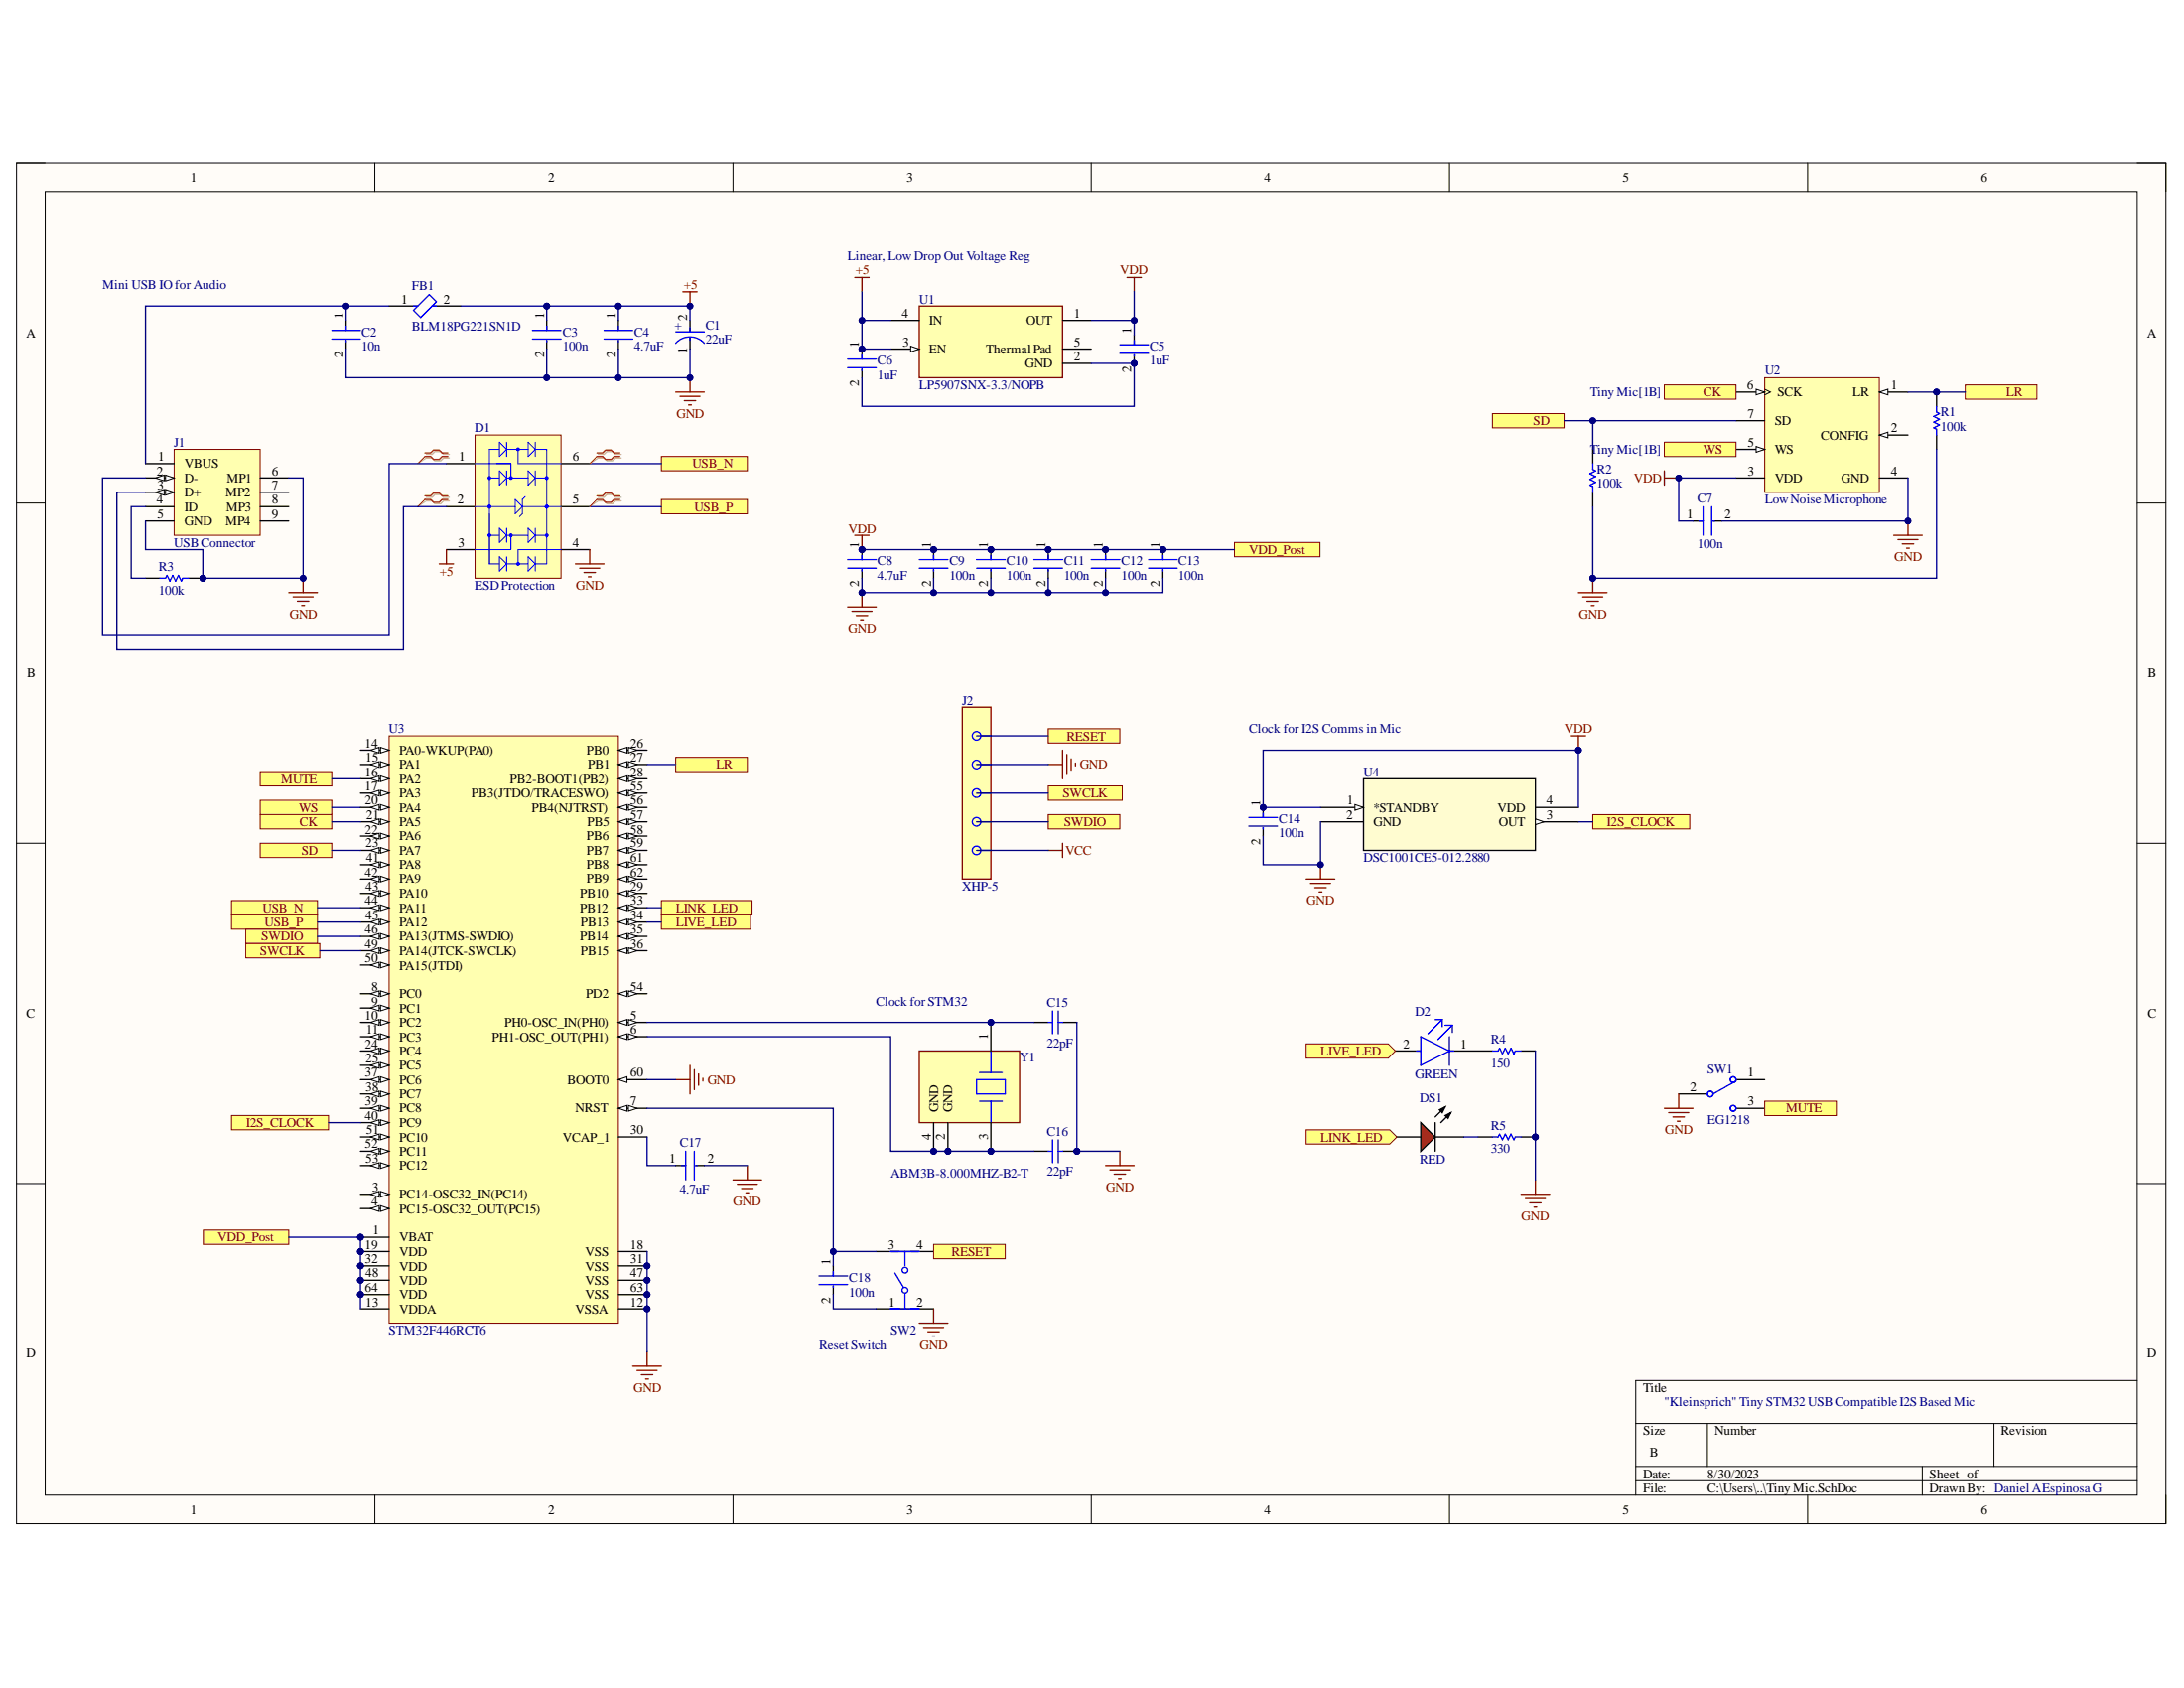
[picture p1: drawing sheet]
# Altium project Tiny Mic.PrjPcb
1 sheet, 36 parts. Net scope: flat (ports and power ports of the same name join across sheets).
Board file: Tiny Mic.PcbDoc

## Sheet Tiny Mic.SchDoc
size B; SheetNumber: 1; SheetTotal: 1; SPICEModelCacheUAEHSMRL: <root> / <DocumentId>UAEHSMRL</DocumentId> / </root>

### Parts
C1  22uF  [FP-TAJC-MFG]
C2  10n  [FP-C0805C-DN-MFG]
C3  100n  [FP-C1206C-EB-MFG]
C4  4.7uF  [FP-C1005-050-0_15-MFG]
C5  1uF  [FP-GRM15-0_1-MFG]
C6  1uF  [FP-GRM15-0_1-MFG]
C7  100n  [FP-C1206C-EB-MFG]
C8  4.7uF  [FP-C1005-050-0_15-MFG]
C9  100n  [FP-C1206C-EB-MFG]
C10  100n  [FP-C1206C-EB-MFG]
C11  100n  [FP-C1206C-EB-MFG]
C12  100n  [FP-C1206C-EB-MFG]
C13  100n  [FP-C1206C-EB-MFG]
C14  100n  [FP-C1206C-EB-MFG]
C15  22pF  [CAPC1005X55X25NL05T10]
C16  22pF  [CAPC1005X55X25NL05T10]
C17  4.7uF  [FP-C1005-050-0_15-MFG]
C18  100n  [FP-C1206C-EB-MFG]
D1  ESD Protection  [STM-SOT23-6L_V]
D2  GREEN  [FP-LTST-C190GKT-MFG]
DS1  RED  [AVAG-HSMX-C150_V]
FB1  BLM18PG221SN1D  [FP-BLM18-0_15-t0_8-IPC_B]
J1  USB Connector  [MOLX-67503-1020_V]
J2  XHP-5  [FP-XHP-5-MFG]
R1  100k  [RESC1609X55X30ML10T20]
R2  100k  [RESC1609X55X30ML10T20]
R3  100k  [RESC1609X55X30ML10T20]
R4  150  [RESC1608X55X25ML10T15]
R5  330  [RESC1608X55X30LL15T15]
SW1  EG1218  [ESWI-EG1218_V]
SW2  (no value)  [FP-FSM2JSMAA-MFG]
U1  LP5907SNX-3.3/NOPB  [FP-DQN0004A-MFG]
U2  Low Noise Microphone  [INSE-ICS-43432_V]
U3  STM32F446RCT6  [STM-LQFP64_L]
U4  DSC1001CE5-012.2880  [CDFN4_3P2X2P5_MCH]
Y1  ABM3B-8.000MHZ-B2-T  [FP-ABM3B-MFG]

### Ports
CK (see Tiny Mic[1B]), CK (see Tiny Mic[5A]), I2S_CLOCK (see Tiny Mic[1C]), I2S_CLOCK (see Tiny Mic[5B]), LINK_LED (see Tiny Mic[2C]), LINK_LED (see Tiny Mic[4C]), LIVE_LED (see Tiny Mic[2C]), LIVE_LED (see Tiny Mic[4C]), LR (see Tiny Mic[2B]), LR (see Tiny Mic[6A]), MUTE (see Tiny Mic[1B]), MUTE (see Tiny Mic[5C]), RESET (see Tiny Mic[3B]), RESET (see Tiny Mic[3D]), SD (see Tiny Mic[1C]), SD (see Tiny Mic[5A]), SWCLK (see Tiny Mic[1C]), SWCLK (see Tiny Mic[3B]), SWDIO (see Tiny Mic[1C]), SWDIO (see Tiny Mic[3B]), USB_N (see Tiny Mic[1C]), USB_N (see Tiny Mic[2A]), USB_P (see Tiny Mic[1C]), USB_P (see Tiny Mic[2B]), VDD_Post (see Tiny Mic[1D]), VDD_Post (see Tiny Mic[4B]), WS (see Tiny Mic[1B]), WS (see Tiny Mic[5A])

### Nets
+5: C1.2(A) C3.1 C4.1 C6.1 D1.3(I/O_2) FB1.2 U1.3(EN) U1.4(IN)
GND: C1.1(C) C2.2 C3.2 C4.2 C7.2 C8.2 C9.2 C10.2 C11.2 C12.2 C13.2 C14.2 C15.2 C16.2 C17.2 D1.4(I/O_3) J1.5(GND) J1.6(MP1) R1.1 R2.1 R3.2 R4.2 R5.2 SW1.2(COM) SW2.2 U2.4(GND) U3.12(VSSA) U3.18(VSS) U3.31(VSS) U3.47(VSS) U3.60(BOOT0) U3.63(VSS) U4.2(GND)
VDD: C5.1 C7.1 C8.1 C9.1 C10.1 C11.1 C12.1 C13.1 C14.1 U1.1(OUT) U2.3(VDD) U3.1(VBAT) U3.13(VDDA) U3.19(VDD) U3.32(VDD) U3.48(VDD) U3.64(VDD) U4.1(*STANDBY) U4.4(VDD) ; port VDD_Post
NetC2_1: C2.1 FB1.1 J1.1(VBUS)
NetC5_2: C5.2 C6.2 U1.2(GND)
NetC15_1: C15.1 U3.5(PH0-OSC_IN(PH0)) Y1.1
NetC16_1: C16.1 U3.6(PH1-OSC_OUT(PH1)) Y1.2(GND) Y1.3 Y1.4(GND)
NetC17_1: C17.1 U3.30(VCAP_1)
NetC18_1: C18.1 SW2.3 U3.7(NRST)
NetC18_2: C18.2 SW2.1
NetD1_1: D1.1(I/O_1) J1.2(D-)
NetD1_2: D1.2(GND) J1.3(D+)
NetD1_5: D1.5(VBUS) U3.45(PA12) ; port USB_P
NetD1_6: D1.6(I/O_4) U3.44(PA11) ; port USB_N
NetD2_1: D2.1(C) R4.1
NetDS1_2: DS1.2(K) R5.1
NetJ1_4: J1.4(ID) R3.1
NetR1_2: R1.2 U2.1(LR) U3.27(PB1) ; port LR
NetR2_2: R2.2 U2.7(SD) U3.23(PA7) ; port SD
NetSW1_3: SW1.3 U3.16(PA2) ; port MUTE
NetSW2_4: SW2.4 ; port RESET
NetU2_5: U2.5(WS) U3.20(PA4) ; port WS
NetU2_6: U2.6(SCK) U3.21(PA5) ; port CK
NetU3_33: U3.33(PB12) ; port LINK_LED
NetU3_34: U3.34(PB13) ; port LIVE_LED
NetU3_40: U3.40(PC9) U4.3(OUT) ; port I2S_CLOCK
NetU3_46: U3.46(PA13(JTMS-SWDIO)) ; port SWDIO
NetU3_49: U3.49(PA14(JTCK-SWCLK)) ; port SWCLK

Not connected (* = marked no-connect by the designer): D2 2(A); DS1 1(A); J1 7(MP2) 8(MP3) 9(MP4); SW1 1; U1 5(Thermal_Pad); U2 2(CONFIG); U3 3(PC14-OSC32_IN(PC14)) 4(PC15-OSC32_OUT(PC15)) 8(PC0) 9(PC1) 10(PC2) 11(PC3) 14(PA0-WKUP(PA0)) 15(PA1) 17(PA3) 22(PA6) 24(PC4) 25(PC5) 26(PB0) 28(PB2-BOOT1(PB2)) 29(PB10) 35(PB14) 36(PB15) 37(PC6) 38(PC7) 39(PC8) 41(PA8) 42(PA9) 43(PA10) 50(PA15(JTDI)) 51(PC10) 52(PC11) 53(PC12) 54(PD2) 55(PB3(JTDO/TRACESWO)) 56(PB4(NJTRST)) 57(PB5) 58(PB6) 59(PB7) 61(PB8) 62(PB9)

### Layout directives
differential pair: NetD1_1, NetD1_2, NetD1_5, NetD1_6

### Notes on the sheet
- Linear, Low Drop Out Voltage Reg
- Mini USB IO for Audio
- Clock for I2S Comms in Mic
- (near Y1) Clock for STM32
- (near SW2) Reset Switch
- "Kleinsprich" Tiny STM32 USB Compatible I2S Based Mic
- Daniel A Espinosa G
